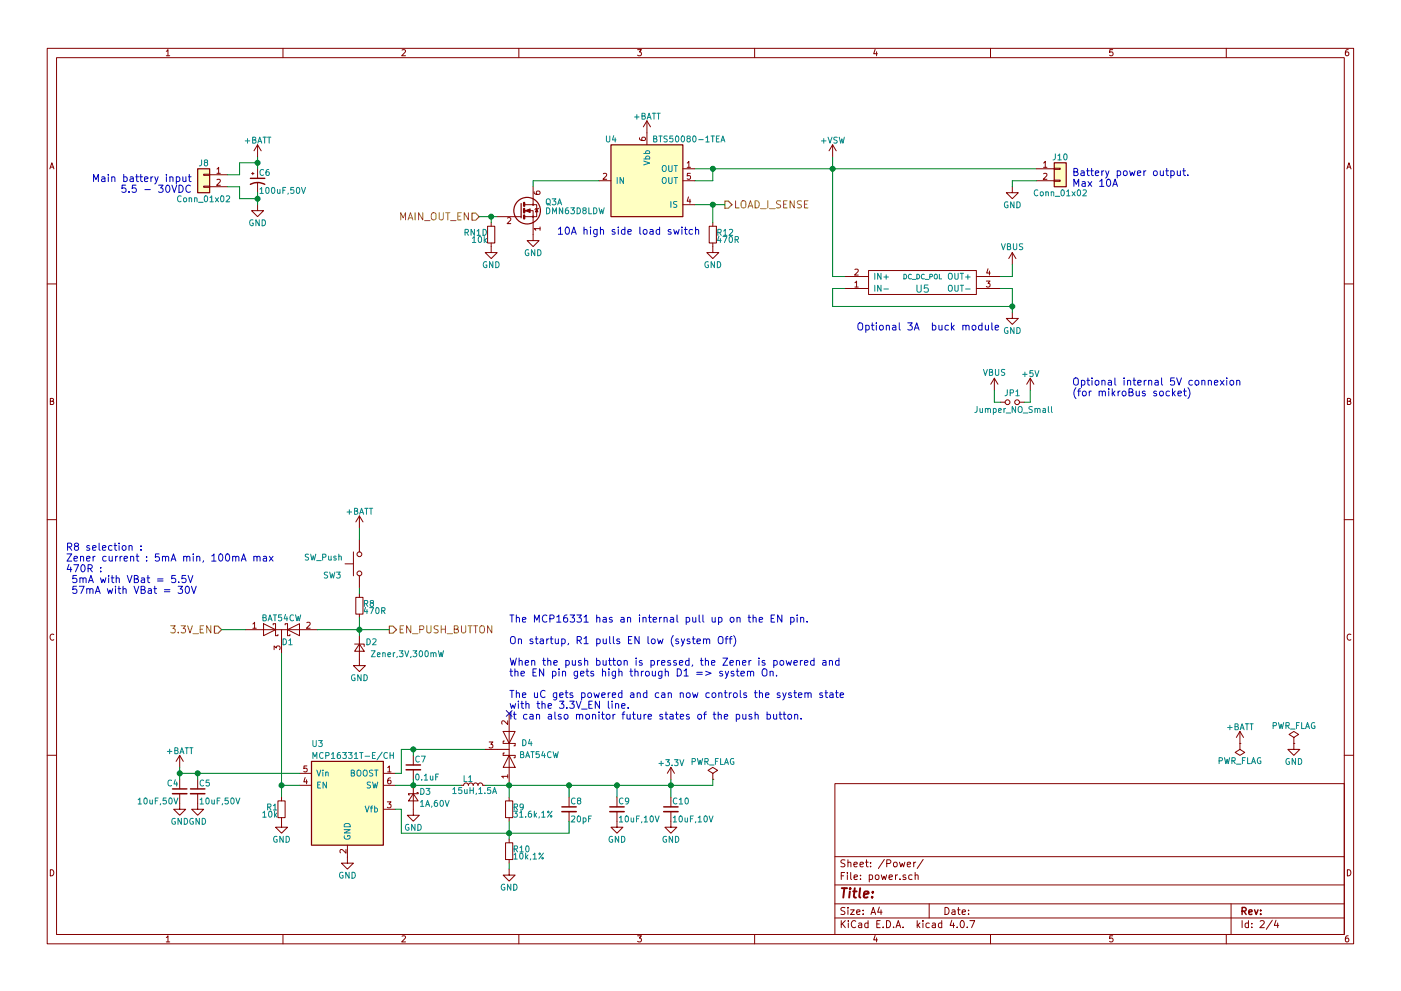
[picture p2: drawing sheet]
EESchema Schematic File Version 2
LIBS:power
LIBS:device
LIBS:switches
LIBS:relays
LIBS:motors
LIBS:transistors
LIBS:conn
LIBS:linear
LIBS:regul
LIBS:74xx
LIBS:cmos4000
LIBS:adc-dac
LIBS:memory
LIBS:xilinx
LIBS:microcontrollers
LIBS:dsp
LIBS:microchip
LIBS:analog_switches
LIBS:motorola
LIBS:texas
LIBS:intel
LIBS:audio
LIBS:interface
LIBS:digital-audio
LIBS:philips
LIBS:display
LIBS:cypress
LIBS:siliconi
LIBS:opto
LIBS:atmel
LIBS:contrib
LIBS:valves
LIBS:espressif-xess
LIBS:tom_kicad
LIBS:stm32
LIBS:74xgxx
LIBS:ac-dc
LIBS:actel
LIBS:allegro
LIBS:Altera
LIBS:analog_devices
LIBS:battery_management
LIBS:bbd
LIBS:bosch
LIBS:brooktre
LIBS:cmos_ieee
LIBS:dc-dc
LIBS:diode
LIBS:elec-unifil
LIBS:ESD_Protection
LIBS:ftdi
LIBS:gennum
LIBS:graphic_symbols
LIBS:hc11
LIBS:infineon
LIBS:intersil
LIBS:ir
LIBS:Lattice
LIBS:leds
LIBS:LEM
LIBS:logic_programmable
LIBS:maxim
LIBS:mechanical
LIBS:microchip_dspic33dsc
LIBS:microchip_pic10mcu
LIBS:microchip_pic12mcu
LIBS:microchip_pic16mcu
LIBS:microchip_pic18mcu
LIBS:microchip_pic24mcu
LIBS:microchip_pic32mcu
LIBS:modules
LIBS:motor_drivers
LIBS:msp430
LIBS:nordicsemi
LIBS:nxp
LIBS:nxp_armmcu
LIBS:onsemi
LIBS:Oscillators
LIBS:powerint
LIBS:Power_Management
LIBS:pspice
LIBS:references
LIBS:rfcom
LIBS:RFSolutions
LIBS:sensors
LIBS:silabs
LIBS:stm8
LIBS:supertex
LIBS:transf
LIBS:triac_thyristor
LIBS:ttl_ieee
LIBS:video
LIBS:wiznet
LIBS:Worldsemi
LIBS:Xicor
LIBS:zetex
LIBS:Zilog
LIBS:MIKROE_CLICK
LIBS:KXKM_audio_battery_module-cache
EELAYER 25 0
EELAYER END
$Descr A4 11693 8268
encoding utf-8
Sheet 2 4
Title ""
Date ""
Rev ""
Comp ""
Comment1 ""
Comment2 ""
Comment3 ""
Comment4 ""
$EndDescr
$Comp
L Conn_01x02 J8
U 1 1
P 1700 1450
F 0 "J8" H 1700 1550 50  0000 C CNN
F 1 "Conn_01x02" H 1700 1250 50  0000 C CNN
F 2 "Connectors_Terminal_Blocks:TerminalBlock_Pheonix_PT-3.5mm_2pol" H 1700 1450 50  0001 C CNN
F 3 "" H 1700 1450 50  0001 C CNN
	1    1700 1450
	-1   0    0    -1  
$EndComp
Text Notes 1600 1600 2    60   ~ 0
Main battery input\n5.5 - 30VDC
$Comp
L Conn_01x02 J10
U 1 1
P 8850 1400
F 0 "J10" H 8850 1500 50  0000 C CNN
F 1 "Conn_01x02" H 8850 1200 50  0000 C CNN
F 2 "Connectors_Terminal_Blocks:TerminalBlock_Pheonix_PT-3.5mm_2pol" H 8850 1400 50  0001 C CNN
F 3 "" H 8850 1400 50  0001 C CNN
	1    8850 1400
	1    0    0    -1  
$EndComp
Text Notes 8950 1550 0    60   ~ 0
Battery power output.\nMax 10A
$Comp
L DC_DC_POL U5
U 1 1
P 7700 2350
F 0 "U5" H 7700 2300 60  0000 C CNN
F 1 "DC_DC_POL" H 7700 2400 39  0000 C CNN
F 2 "tom_kicad_lib:DC_DC_buck_module_Mini360" H 7700 2350 60  0001 C CNN
F 3 "" H 7700 2350 60  0000 C CNN
	1    7700 2350
	1    0    0    -1  
$EndComp
Text Notes 7150 2750 0    60   ~ 0
Optional 3A  buck module
$Comp
L SW_Push SW3
U 1 1
P 3000 4700
F 0 "SW3" V 2900 4850 50  0000 L CNN
F 1 "SW_Push" V 3050 5000 50  0000 C CNN
F 2 "tom_kicad_lib:SW_Tactile_SPST_Angled_PTS645Vx58-2LFS_horiz_pads" H 3000 4900 50  0001 C CNN
F 3 "" H 3000 4900 50  0001 C CNN
	1    3000 4700
	0    -1   -1   0   
$EndComp
$Comp
L GND #PWR035
U 1 1
P 2150 1700
F 0 "#PWR035" H 2150 1450 50  0001 C CNN
F 1 "GND" H 2150 1550 50  0000 C CNN
F 2 "" H 2150 1700 50  0001 C CNN
F 3 "" H 2150 1700 50  0001 C CNN
	1    2150 1700
	1    0    0    -1  
$EndComp
$Comp
L +BATT #PWR036
U 1 1
P 2150 1300
F 0 "#PWR036" H 2150 1150 50  0001 C CNN
F 1 "+BATT" H 2150 1440 50  0000 C CNN
F 2 "" H 2150 1300 50  0001 C CNN
F 3 "" H 2150 1300 50  0001 C CNN
	1    2150 1300
	1    0    0    -1  
$EndComp
Text HLabel 4000 1800 0    60   Input ~ 0
MAIN_OUT_EN
$Comp
L C_Small C5
U 1 1
P 1650 6600
F 0 "C5" H 1660 6670 50  0000 L CNN
F 1 "10uF,50V" H 1660 6520 50  0000 L CNN
F 2 "Capacitors_SMD:C_1206" H 1650 6600 50  0001 C CNN
F 3 "" H 1650 6600 50  0001 C CNN
	1    1650 6600
	1    0    0    -1  
$EndComp
$Comp
L C_Small C4
U 1 1
P 1500 6600
F 0 "C4" H 1510 6670 50  0000 L CNN
F 1 "10uF,50V" H 1510 6520 50  0000 L CNN
F 2 "Capacitors_SMD:C_1206" H 1500 6600 50  0001 C CNN
F 3 "" H 1500 6600 50  0001 C CNN
	1    1500 6600
	-1   0    0    -1  
$EndComp
$Comp
L +BATT #PWR037
U 1 1
P 1500 6400
F 0 "#PWR037" H 1500 6250 50  0001 C CNN
F 1 "+BATT" H 1500 6540 50  0000 C CNN
F 2 "" H 1500 6400 50  0001 C CNN
F 3 "" H 1500 6400 50  0001 C CNN
	1    1500 6400
	1    0    0    -1  
$EndComp
$Comp
L GND #PWR038
U 1 1
P 1500 6700
F 0 "#PWR038" H 1500 6450 50  0001 C CNN
F 1 "GND" H 1500 6550 50  0000 C CNN
F 2 "" H 1500 6700 50  0001 C CNN
F 3 "" H 1500 6700 50  0001 C CNN
	1    1500 6700
	1    0    0    -1  
$EndComp
$Comp
L GND #PWR039
U 1 1
P 1650 6700
F 0 "#PWR039" H 1650 6450 50  0001 C CNN
F 1 "GND" H 1650 6550 50  0000 C CNN
F 2 "" H 1650 6700 50  0001 C CNN
F 3 "" H 1650 6700 50  0001 C CNN
	1    1650 6700
	1    0    0    -1  
$EndComp
$Comp
L C_Small C7
U 1 1
P 3450 6400
F 0 "C7" H 3460 6470 50  0000 L CNN
F 1 "0.1uF" H 3460 6320 50  0000 L CNN
F 2 "Capacitors_SMD:C_0603" H 3450 6400 50  0001 C CNN
F 3 "" H 3450 6400 50  0001 C CNN
	1    3450 6400
	1    0    0    -1  
$EndComp
$Comp
L D_Schottky_Small D3
U 1 1
P 3450 6650
F 0 "D3" V 3400 6700 50  0000 L CNN
F 1 "1A,60V" V 3500 6700 50  0000 L CNN
F 2 "Diodes_SMD:D_SOD-123F" V 3450 6650 50  0001 C CNN
F 3 "" V 3450 6650 50  0001 C CNN
	1    3450 6650
	0    1    1    0   
$EndComp
$Comp
L GND #PWR040
U 1 1
P 2900 7150
F 0 "#PWR040" H 2900 6900 50  0001 C CNN
F 1 "GND" H 2900 7000 50  0000 C CNN
F 2 "" H 2900 7150 50  0001 C CNN
F 3 "" H 2900 7150 50  0001 C CNN
	1    2900 7150
	1    0    0    -1  
$EndComp
$Comp
L GND #PWR041
U 1 1
P 3450 6750
F 0 "#PWR041" H 3450 6500 50  0001 C CNN
F 1 "GND" H 3450 6600 50  0000 C CNN
F 2 "" H 3450 6750 50  0001 C CNN
F 3 "" H 3450 6750 50  0001 C CNN
	1    3450 6750
	1    0    0    -1  
$EndComp
$Comp
L MCP16301H U3
U 1 1
P 2900 6750
F 0 "U3" H 2600 7300 50  0000 L CNN
F 1 "MCP16331T-E/CH" H 2600 7200 50  0000 L CNN
F 2 "TO_SOT_Packages_SMD:SOT-23-6" H 2900 6250 50  0001 C CNN
F 3 "" H 2600 7300 50  0001 C CNN
	1    2900 6750
	1    0    0    -1  
$EndComp
$Comp
L L_Small L1
U 1 1
P 3950 6550
F 0 "L1" V 4000 6550 50  0000 L CNN
F 1 "15uH,1.5A" V 3900 6350 50  0000 L CNN
F 2 "Inductors_SMD:L_7.3x7.3_H4.5" H 3950 6550 50  0001 C CNN
F 3 "" H 3950 6550 50  0001 C CNN
	1    3950 6550
	0    -1   -1   0   
$EndComp
$Comp
L R_Small R9
U 1 1
P 4250 6750
F 0 "R9" H 4280 6770 50  0000 L CNN
F 1 "31.6k,1%" H 4280 6710 50  0000 L CNN
F 2 "Resistors_SMD:R_0603" H 4250 6750 50  0001 C CNN
F 3 "" H 4250 6750 50  0001 C CNN
	1    4250 6750
	1    0    0    -1  
$EndComp
$Comp
L R_Small R10
U 1 1
P 4250 7100
F 0 "R10" H 4280 7120 50  0000 L CNN
F 1 "10k,1%" H 4280 7060 50  0000 L CNN
F 2 "Resistors_SMD:R_0603" H 4250 7100 50  0001 C CNN
F 3 "" H 4250 7100 50  0001 C CNN
	1    4250 7100
	1    0    0    -1  
$EndComp
$Comp
L GND #PWR042
U 1 1
P 4250 7250
F 0 "#PWR042" H 4250 7000 50  0001 C CNN
F 1 "GND" H 4250 7100 50  0000 C CNN
F 2 "" H 4250 7250 50  0001 C CNN
F 3 "" H 4250 7250 50  0001 C CNN
	1    4250 7250
	1    0    0    -1  
$EndComp
$Comp
L C_Small C8
U 1 1
P 4750 6750
F 0 "C8" H 4760 6820 50  0000 L CNN
F 1 "20pF" H 4760 6670 50  0000 L CNN
F 2 "Capacitors_SMD:C_0603" H 4750 6750 50  0001 C CNN
F 3 "" H 4750 6750 50  0001 C CNN
	1    4750 6750
	1    0    0    -1  
$EndComp
$Comp
L C_Small C9
U 1 1
P 5150 6750
F 0 "C9" H 5160 6820 50  0000 L CNN
F 1 "10uF,10V" H 5160 6670 50  0000 L CNN
F 2 "Capacitors_SMD:C_0805" H 5150 6750 50  0001 C CNN
F 3 "" H 5150 6750 50  0001 C CNN
	1    5150 6750
	1    0    0    -1  
$EndComp
$Comp
L C_Small C10
U 1 1
P 5600 6750
F 0 "C10" H 5610 6820 50  0000 L CNN
F 1 "10uF,10V" H 5610 6670 50  0000 L CNN
F 2 "Capacitors_SMD:C_0805" H 5600 6750 50  0001 C CNN
F 3 "" H 5600 6750 50  0001 C CNN
	1    5600 6750
	1    0    0    -1  
$EndComp
$Comp
L GND #PWR043
U 1 1
P 5150 6850
F 0 "#PWR043" H 5150 6600 50  0001 C CNN
F 1 "GND" H 5150 6700 50  0000 C CNN
F 2 "" H 5150 6850 50  0001 C CNN
F 3 "" H 5150 6850 50  0001 C CNN
	1    5150 6850
	1    0    0    -1  
$EndComp
$Comp
L GND #PWR044
U 1 1
P 5600 6850
F 0 "#PWR044" H 5600 6600 50  0001 C CNN
F 1 "GND" H 5600 6700 50  0000 C CNN
F 2 "" H 5600 6850 50  0001 C CNN
F 3 "" H 5600 6850 50  0001 C CNN
	1    5600 6850
	1    0    0    -1  
$EndComp
$Comp
L +3.3V #PWR045
U 1 1
P 5600 6500
F 0 "#PWR045" H 5600 6350 50  0001 C CNN
F 1 "+3.3V" H 5600 6640 50  0000 C CNN
F 2 "" H 5600 6500 50  0001 C CNN
F 3 "" H 5600 6500 50  0001 C CNN
	1    5600 6500
	1    0    0    -1  
$EndComp
Text HLabel 1850 5250 0    60   Input ~ 0
3.3V_EN
$Comp
L +BATT #PWR046
U 1 1
P 3000 4400
F 0 "#PWR046" H 3000 4250 50  0001 C CNN
F 1 "+BATT" H 3000 4540 50  0000 C CNN
F 2 "" H 3000 4400 50  0001 C CNN
F 3 "" H 3000 4400 50  0001 C CNN
	1    3000 4400
	1    0    0    -1  
$EndComp
$Comp
L D_Zener_Small D2
U 1 1
P 3000 5400
F 0 "D2" V 2950 5500 50  0000 C CNN
F 1 "Zener,3V,300mW" V 3050 5800 50  0000 C CNN
F 2 "Diodes_SMD:D_SOD-323" V 3000 5400 50  0001 C CNN
F 3 "" V 3000 5400 50  0001 C CNN
	1    3000 5400
	0    1    1    0   
$EndComp
$Comp
L R_Small R8
U 1 1
P 3000 5050
F 0 "R8" H 3030 5070 50  0000 L CNN
F 1 "470R" H 3030 5010 50  0000 L CNN
F 2 "Resistors_SMD:R_0603" H 3000 5050 50  0001 C CNN
F 3 "" H 3000 5050 50  0001 C CNN
	1    3000 5050
	1    0    0    -1  
$EndComp
$Comp
L GND #PWR047
U 1 1
P 3000 5500
F 0 "#PWR047" H 3000 5250 50  0001 C CNN
F 1 "GND" H 3000 5350 50  0000 C CNN
F 2 "" H 3000 5500 50  0001 C CNN
F 3 "" H 3000 5500 50  0001 C CNN
	1    3000 5500
	1    0    0    -1  
$EndComp
Text HLabel 3250 5250 2    60   Output ~ 0
EN_PUSH_BUTTON
Text Notes 4250 6000 0    60   ~ 0
The MCP16331 has an internal pull up on the EN pin.\n\nOn startup, R1 pulls EN low (system Off)\n\nWhen the push button is pressed, the Zener is powered and \nthe EN pin gets high through D1 => system On.\n\nThe uC gets powered and can now controls the system state \nwith the 3.3V_EN line.\nIt can also monitor future states of the push button.
$Comp
L VBUS #PWR048
U 1 1
P 8450 2200
F 0 "#PWR048" H 8450 2050 50  0001 C CNN
F 1 "VBUS" H 8450 2350 50  0000 C CNN
F 2 "" H 8450 2200 50  0001 C CNN
F 3 "" H 8450 2200 50  0001 C CNN
	1    8450 2200
	1    0    0    -1  
$EndComp
$Comp
L VBUS #PWR049
U 1 1
P 8300 3250
F 0 "#PWR049" H 8300 3100 50  0001 C CNN
F 1 "VBUS" H 8300 3400 50  0000 C CNN
F 2 "" H 8300 3250 50  0001 C CNN
F 3 "" H 8300 3250 50  0001 C CNN
	1    8300 3250
	1    0    0    -1  
$EndComp
$Comp
L +5V #PWR050
U 1 1
P 8600 3250
F 0 "#PWR050" H 8600 3100 50  0001 C CNN
F 1 "+5V" H 8600 3390 50  0000 C CNN
F 2 "" H 8600 3250 50  0001 C CNN
F 3 "" H 8600 3250 50  0001 C CNN
	1    8600 3250
	1    0    0    -1  
$EndComp
$Comp
L Jumper_NO_Small JP1
U 1 1
P 8450 3350
F 0 "JP1" H 8450 3430 50  0000 C CNN
F 1 "Jumper_NO_Small" H 8460 3290 50  0000 C CNN
F 2 "tom_kicad_lib:Solder_Jumper_2_open" H 8450 3350 50  0001 C CNN
F 3 "" H 8450 3350 50  0001 C CNN
	1    8450 3350
	1    0    0    -1  
$EndComp
$Comp
L CP1_Small C6
U 1 1
P 2150 1500
F 0 "C6" H 2160 1570 50  0000 L CNN
F 1 "100uF,50V" H 2160 1420 50  0000 L CNN
F 2 "Capacitors_SMD:CP_Elec_8x10" H 2150 1500 50  0001 C CNN
F 3 "" H 2150 1500 50  0001 C CNN
	1    2150 1500
	1    0    0    -1  
$EndComp
$Comp
L BTS50080-1TEA U4
U 1 1
P 5400 1500
F 0 "U4" H 5100 1850 50  0000 C CNN
F 1 "BTS50080-1TEA" H 5750 1850 50  0000 C CNN
F 2 "TO_SOT_Packages_SMD:TO-252-5_TabPin6" H 5400 1100 50  0001 C CNN
F 3 "" H 5400 1100 50  0001 C CNN
	1    5400 1500
	1    0    0    -1  
$EndComp
$Comp
L GND #PWR051
U 1 1
P 8450 1550
F 0 "#PWR051" H 8450 1300 50  0001 C CNN
F 1 "GND" H 8450 1400 50  0000 C CNN
F 2 "" H 8450 1550 50  0001 C CNN
F 3 "" H 8450 1550 50  0001 C CNN
	1    8450 1550
	1    0    0    -1  
$EndComp
$Comp
L GND #PWR052
U 1 1
P 8450 2600
F 0 "#PWR052" H 8450 2350 50  0001 C CNN
F 1 "GND" H 8450 2450 50  0000 C CNN
F 2 "" H 8450 2600 50  0001 C CNN
F 3 "" H 8450 2600 50  0001 C CNN
	1    8450 2600
	1    0    0    -1  
$EndComp
Text Notes 4650 1950 0    60   ~ 0
10A high side load switch
Text Notes 8950 3300 0    60   ~ 0
Optional internal 5V connexion \n(for mikroBus socket)
$Comp
L FDG1024NZ Q3
U 1 1
P 4350 1750
F 0 "Q3" H 4550 1825 50  0000 L CNN
F 1 "DMN63D8LDW" H 4550 1750 50  0000 L CNN
F 2 "TO_SOT_Packages_SMD:SOT-363_SC-70-6" H 4550 1675 50  0001 L CIN
F 3 "" H 4350 1750 50  0001 L CNN
	1    4350 1750
	1    0    0    -1  
$EndComp
$Comp
L GND #PWR053
U 1 1
P 4450 1950
F 0 "#PWR053" H 4450 1700 50  0001 C CNN
F 1 "GND" H 4450 1800 50  0000 C CNN
F 2 "" H 4450 1950 50  0001 C CNN
F 3 "" H 4450 1950 50  0001 C CNN
	1    4450 1950
	1    0    0    -1  
$EndComp
$Comp
L GND #PWR054
U 1 1
P 4100 2050
F 0 "#PWR054" H 4100 1800 50  0001 C CNN
F 1 "GND" H 4100 1900 50  0000 C CNN
F 2 "" H 4100 2050 50  0001 C CNN
F 3 "" H 4100 2050 50  0001 C CNN
	1    4100 2050
	1    0    0    -1  
$EndComp
$Comp
L R_Small R12
U 1 1
P 5950 1950
F 0 "R12" H 5980 1970 50  0000 L CNN
F 1 "470R" H 5980 1910 50  0000 L CNN
F 2 "Resistors_SMD:R_0603" H 5950 1950 50  0001 C CNN
F 3 "" H 5950 1950 50  0001 C CNN
	1    5950 1950
	1    0    0    -1  
$EndComp
$Comp
L GND #PWR055
U 1 1
P 5950 2050
F 0 "#PWR055" H 5950 1800 50  0001 C CNN
F 1 "GND" H 5950 1900 50  0000 C CNN
F 2 "" H 5950 2050 50  0001 C CNN
F 3 "" H 5950 2050 50  0001 C CNN
	1    5950 2050
	1    0    0    -1  
$EndComp
Text HLabel 6050 1700 2    60   Output ~ 0
LOAD_I_SENSE
$Comp
L +BATT #PWR056
U 1 1
P 5400 1100
F 0 "#PWR056" H 5400 950 50  0001 C CNN
F 1 "+BATT" H 5400 1240 50  0000 C CNN
F 2 "" H 5400 1100 50  0001 C CNN
F 3 "" H 5400 1100 50  0001 C CNN
	1    5400 1100
	1    0    0    -1  
$EndComp
$Comp
L PWR_FLAG #FLG057
U 1 1
P 5950 6500
F 0 "#FLG057" H 5950 6575 50  0001 C CNN
F 1 "PWR_FLAG" H 5950 6650 50  0000 C CNN
F 2 "" H 5950 6500 50  0001 C CNN
F 3 "" H 5950 6500 50  0001 C CNN
	1    5950 6500
	1    0    0    -1  
$EndComp
$Comp
L PWR_FLAG #FLG058
U 1 1
P 10800 6200
F 0 "#FLG058" H 10800 6275 50  0001 C CNN
F 1 "PWR_FLAG" H 10800 6350 50  0000 C CNN
F 2 "" H 10800 6200 50  0001 C CNN
F 3 "" H 10800 6200 50  0001 C CNN
	1    10800 6200
	1    0    0    -1  
$EndComp
$Comp
L GND #PWR059
U 1 1
P 10800 6200
F 0 "#PWR059" H 10800 5950 50  0001 C CNN
F 1 "GND" H 10800 6050 50  0000 C CNN
F 2 "" H 10800 6200 50  0001 C CNN
F 3 "" H 10800 6200 50  0001 C CNN
	1    10800 6200
	1    0    0    -1  
$EndComp
$Comp
L PWR_FLAG #FLG060
U 1 1
P 10350 6200
F 0 "#FLG060" H 10350 6275 50  0001 C CNN
F 1 "PWR_FLAG" H 10350 6350 50  0000 C CNN
F 2 "" H 10350 6200 50  0001 C CNN
F 3 "" H 10350 6200 50  0001 C CNN
	1    10350 6200
	-1   0    0    1   
$EndComp
$Comp
L +BATT #PWR061
U 1 1
P 10350 6200
F 0 "#PWR061" H 10350 6050 50  0001 C CNN
F 1 "+BATT" H 10350 6340 50  0000 C CNN
F 2 "" H 10350 6200 50  0001 C CNN
F 3 "" H 10350 6200 50  0001 C CNN
	1    10350 6200
	1    0    0    -1  
$EndComp
$Comp
L D_Schottky_x2_KCom_AAK D1
U 1 1
P 2350 5250
F 0 "D1" H 2400 5150 50  0000 C CNN
F 1 "BAT54CW" H 2350 5350 50  0000 C CNN
F 2 "TO_SOT_Packages_SMD:SOT-323_SC-70" H 2350 5250 50  0001 C CNN
F 3 "" H 2350 5250 50  0001 C CNN
	1    2350 5250
	1    0    0    -1  
$EndComp
$Comp
L D_Schottky_x2_KCom_AAK D4
U 1 1
P 4250 6250
F 0 "D4" V 4300 6400 50  0000 C CNN
F 1 "BAT54CW" V 4200 6500 50  0000 C CNN
F 2 "TO_SOT_Packages_SMD:SOT-323_SC-70" H 4250 6250 50  0001 C CNN
F 3 "" H 4250 6250 50  0001 C CNN
	1    4250 6250
	0    1    -1   0   
$EndComp
NoConn ~ 4250 5950
Text Notes 550  4950 0    60   ~ 0
R8 selection :\nZener current : 5mA min, 100mA max \n470R : \n	5mA with VBat = 5.5V\n	57mA with VBat = 30V
$Comp
L R_Pack04_Unit RN1
U 4 1
P 4100 1950
F 0 "RN1" H 4130 1970 50  0000 L CNN
F 1 "10k" H 4130 1910 50  0000 L CNN
F 2 "Resistors_SMD:R_Array_Convex_4x0402" H 4100 1950 50  0001 C CNN
F 3 "" H 4100 1950 50  0001 C CNN
	4    4100 1950
	-1   0    0    -1  
$EndComp
$Comp
L +VSW #PWR062
U 1 1
P 6950 1300
F 0 "#PWR062" H 6950 1150 50  0001 C CNN
F 1 "+VSW" H 6950 1440 50  0000 C CNN
F 2 "" H 6950 1300 50  0001 C CNN
F 3 "" H 6950 1300 50  0001 C CNN
	1    6950 1300
	1    0    0    -1  
$EndComp
Wire Wire Line
	1900 1550 2000 1550
Wire Wire Line
	2000 1550 2000 1650
Wire Wire Line
	2000 1350 2000 1450
Wire Wire Line
	2000 1450 1900 1450
Wire Wire Line
	5800 1400 8650 1400
Wire Wire Line
	8650 1500 8450 1500
Wire Wire Line
	8450 1500 8450 1550
Wire Wire Line
	6950 2300 7050 2300
Wire Wire Line
	6950 2400 6950 2550
Wire Wire Line
	6950 2550 8450 2550
Wire Wire Line
	8450 2400 8450 2600
Wire Wire Line
	1500 6400 1500 6500
Wire Wire Line
	1500 6450 2500 6450
Wire Wire Line
	1650 6450 1650 6500
Connection ~ 1500 6450
Connection ~ 1650 6450
Wire Wire Line
	3300 6750 3350 6750
Wire Wire Line
	3350 6750 3350 6950
Wire Wire Line
	3350 6950 4750 6950
Wire Wire Line
	3300 6550 3850 6550
Wire Wire Line
	3450 6550 3450 6500
Connection ~ 3450 6550
Wire Wire Line
	3300 6450 3350 6450
Wire Wire Line
	3350 6450 3350 6250
Wire Wire Line
	3350 6250 4050 6250
Wire Wire Line
	3450 6250 3450 6300
Connection ~ 3450 6250
Wire Wire Line
	4050 6550 5950 6550
Connection ~ 4250 6550
Wire Wire Line
	4250 6850 4250 7000
Connection ~ 4250 6950
Wire Wire Line
	4250 7200 4250 7250
Wire Wire Line
	4750 6550 4750 6650
Wire Wire Line
	4750 6950 4750 6850
Wire Wire Line
	5150 6550 5150 6650
Connection ~ 4750 6550
Wire Wire Line
	5600 6500 5600 6650
Connection ~ 5150 6550
Connection ~ 5600 6550
Wire Wire Line
	2350 6550 2500 6550
Wire Wire Line
	3000 4400 3000 4500
Wire Wire Line
	3000 4900 3000 4950
Wire Wire Line
	3000 5150 3000 5300
Wire Wire Line
	1850 5250 2050 5250
Wire Wire Line
	2650 5250 3250 5250
Connection ~ 3000 5250
Wire Wire Line
	2350 5450 2350 6650
Wire Wire Line
	8300 3250 8300 3350
Wire Wire Line
	8300 3350 8350 3350
Wire Wire Line
	8550 3350 8600 3350
Wire Wire Line
	8600 3350 8600 3250
Wire Wire Line
	2000 1350 2150 1350
Wire Wire Line
	2150 1300 2150 1400
Connection ~ 2150 1350
Wire Wire Line
	2000 1650 2150 1650
Wire Wire Line
	2150 1600 2150 1700
Connection ~ 2150 1650
Wire Wire Line
	8450 2300 8450 2200
Connection ~ 8450 2550
Wire Wire Line
	5800 1500 5950 1500
Wire Wire Line
	5950 1500 5950 1400
Connection ~ 5950 1400
Wire Wire Line
	6950 1300 6950 2300
Connection ~ 6950 1400
Wire Wire Line
	7050 2400 6950 2400
Wire Wire Line
	5000 1500 4450 1500
Wire Wire Line
	4450 1500 4450 1550
Wire Wire Line
	4000 1800 4150 1800
Wire Wire Line
	4100 1800 4100 1850
Connection ~ 4100 1800
Wire Wire Line
	5800 1700 6050 1700
Wire Wire Line
	5950 1700 5950 1850
Connection ~ 5950 1700
Wire Wire Line
	5950 6550 5950 6500
Wire Wire Line
	4250 6550 4250 6650
Wire Wire Line
	8350 2300 8450 2300
Wire Wire Line
	8350 2400 8450 2400
$Comp
L R_Small R1
U 1 1
P 2350 6750
F 0 "R1" H 2380 6770 50  0000 L CNN
F 1 "10k" H 2380 6710 50  0000 L CNN
F 2 "Resistors_SMD:R_0603" H 2350 6750 50  0001 C CNN
F 3 "" H 2350 6750 50  0001 C CNN
	1    2350 6750
	-1   0    0    -1  
$EndComp
$Comp
L GND #PWR063
U 1 1
P 2350 6850
F 0 "#PWR063" H 2350 6600 50  0001 C CNN
F 1 "GND" H 2350 6700 50  0000 C CNN
F 2 "" H 2350 6850 50  0001 C CNN
F 3 "" H 2350 6850 50  0001 C CNN
	1    2350 6850
	1    0    0    -1  
$EndComp
Connection ~ 2350 6550
$EndSCHEMATC
